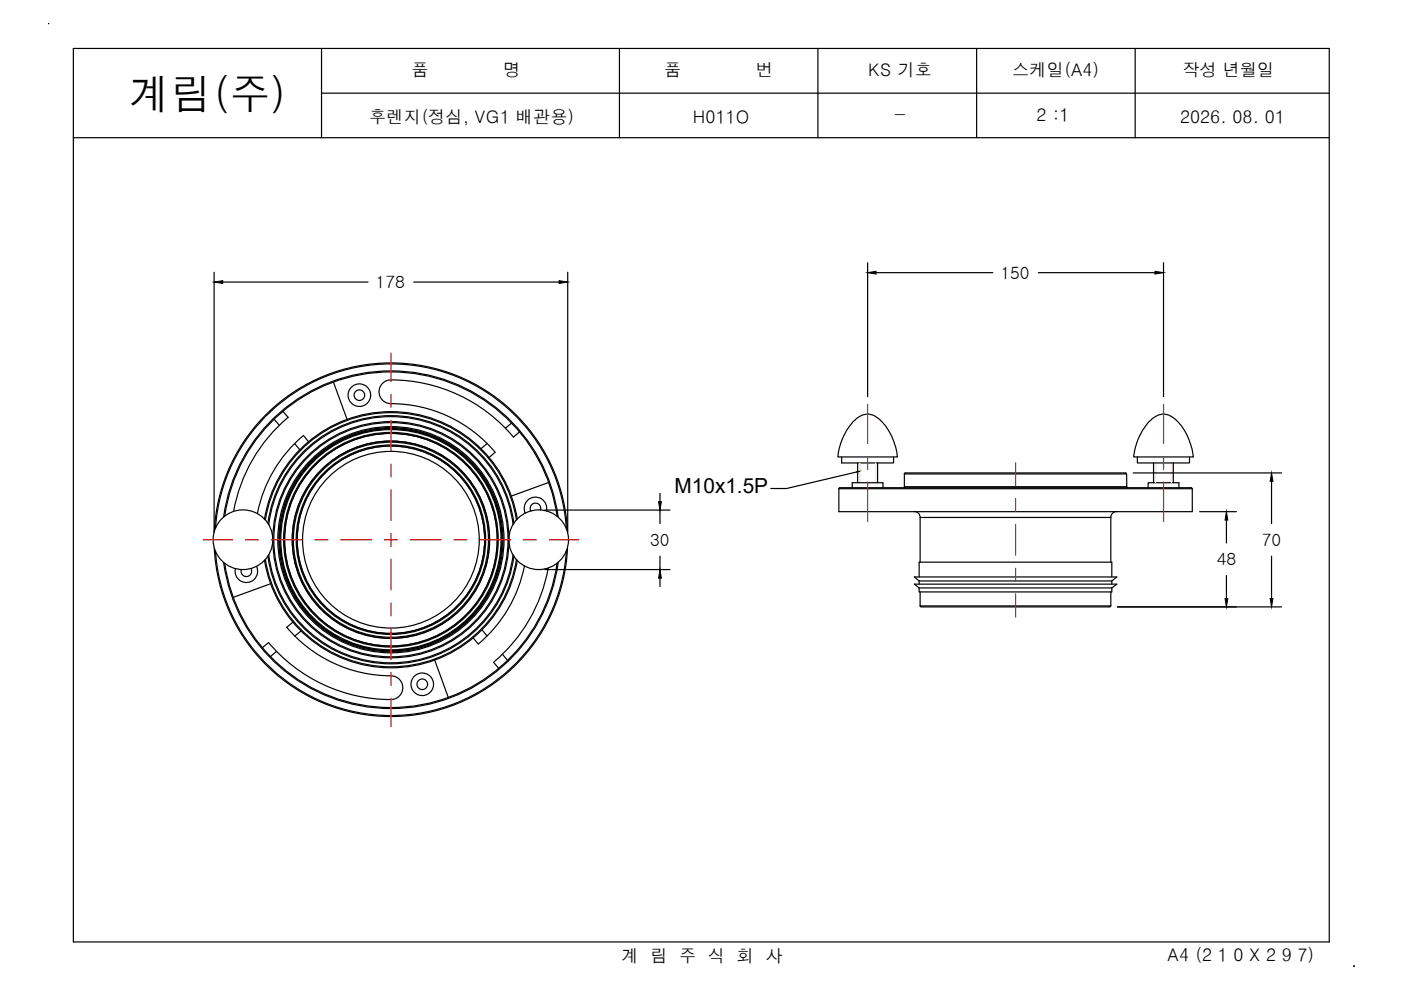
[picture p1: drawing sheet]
<svg xmlns="http://www.w3.org/2000/svg" width="297mm" height="210mm" viewBox="0 0 297 210" stroke-linecap="round" stroke-linejoin="round" font-family="sans-serif">
<path d="M10.3 5h.1M15.6 10.3h266.2v189.4h-266.2zM68.2 10.3v18.9M68.2 19.8h213.6M131.3 10.3v18.9M173.4 10.3v18.9M207.1 10.3v18.9M240.7 10.3v18.9M15.6 29.2h266.2M287.1 205h.1" fill="none" stroke="#000" stroke-width=".25"/>
<!-- layer: 0 -->
<g fill="none" stroke="#000" stroke-width=".25">
<path d="M58.1 88.9l1.1 1.3M60 87.2l1.1 1.3M61.1 88.5a33.9 33.9 0 0 0-11.6 19.9M62.5 94.1l1.1 1.3M65.4 93.7l-1.1-1.4a28.9 28.9 0 0 0-9.7 16.6M70.7 81.1l2.9 7.8M103.3 94.1l-1.3 1.1M105 95.9l-1.3 1.1M108.4 89.7l-1.2 1.1M108.8 92.7a33.6 33.6 0 0 0-26.5-12.1 2.52 2.52 0 0 0-1.9 2.8 2.52 2.52 0 0 0 2.5 2.2 28.9 28.9 0 0 1 22.1 10.3M110.1 91.6l-1.2 1.1M178.4 96.9v1.3h11.1v-1.3"/>
<path d="M180.8 89.5a3.8 3.8 0 0 1 4.4-1.4 11.5 11.5 0 0 1 5.1 8.8h-12.7a13.5 13.5 0 0 1 3.2-7.4zM181.8 98.2v4.1M186.1 98.2v4.1M241.1 96.9v1.3h11.1v-1.3M243.5 89.5a3.8 3.8 0 0 1 4.2-1.5 10.7 10.7 0 0 1 5 7.1l.3 1.8h-12.6a13.5 13.5 0 0 1 3.1-7.4zM244.6 98.2v4.1M248.8 98.2v4.1M45.7 116.9a37.3 37.3 0 0 0 37.2 34.8 37.3 37.3 0 0 0 37.2-34.8M45.7 112a37.3 37.3 0 0 1 37.2-34.8 37.3 37.3 0 0 1 37.2 34.8M47.4 109.6a35.8 35.8 0 0 1 35.5-31 35.8 35.8 0 0 1 35.5 31M47.4 119.2a35.8 35.8 0 0 0 35.5 31 35.8 35.8 0 0 0 35.5-31M47.7 119.4a35.6 35.6 0 0 0 35.2 30.6 35.6 35.6 0 0 0 35.2-30.6"/>
<path d="M47.7 109.4a35.6 35.6 0 0 1 35.2-30.5 35.6 35.6 0 0 1 35.2 30.5M56.3 118.6a26.9 26.9 0 0 0 26.6 22.8 26.9 26.9 0 0 0 26.6-22.8M56.3 110.3a26.9 26.9 0 0 1 26.6-22.8 26.9 26.9 0 0 1 26.6 22.8M56.8 117.9a26.3 26.3 0 0 0 26.1 22.8 26.3 26.3 0 0 0 26.1-22.8M56.8 111a26.3 26.3 0 0 1 26.1-22.9 26.3 26.3 0 0 1 26.1 22.9M57 111.3a26.1 26.1 0 0 1 25.9-23 26.1 26.1 0 0 1 25.9 23M57 117.6a26.1 26.1 0 0 0 25.9 22.9 26.1 26.1 0 0 0 25.9-22.9M109.7 110.1a27.2 27.2 0 0 0-26.8-22.8 27.2 27.2 0 0 0-26.8 22.8M109.7 118.8a27.2 27.2 0 0 1-26.8 22.8 27.2 27.2 0 0 1-26.8-22.8M111.2 120a28.9 28.9 0 0 1-9.8 16.5M114.6 108.2a1.12 1.12 0 0 0-1.2-1.5 1.12 1.12 0 0 0-.8 1.7M115.9 108.4a2.39 2.39 0 0 0-2.6-3 2.39 2.39 0 0 0-1.9 3.4"/>
<path d="M116.3 102.3l-7.9 2.9M120.3 112.7a37.5 37.5 0 0 0-37.4-35.8 37.5 37.5 0 0 0-37.5 35.8M120.3 116.2a37.5 37.5 0 0 1-37.4 35.7 37.5 37.5 0 0 1-37.5-35.7M177.9 103.6h74.9v4.9h-74.9zM177.9 103.6l.1-.2h74.6l.1 .2M180.7 103.4v-1.1h6.5v1.1M191.7 103.4v-2.9h47.2v2.9M191.7 103.2h47.2M191.7 100.5l.3-.2h46.6l.2 .2M193.8 108.4a1.25 1.25 0 0 1 1.3 1.3M195.1 119.2v-9.5h40.4v9.5M236.8 108.4a1.25 1.25 0 0 0-1.3 1.3"/>
<path d="M243.4 103.4v-1.1h6.6v1.1M53.2 120.5a1.12 1.12 0 0 1-.8 1.7 1.12 1.12 0 0 1-1.2-1.5M54.4 120.1a2.39 2.39 0 0 1-1.9 3.4 2.39 2.39 0 0 1-2.6-2.9M56.9 136.3l-1.3 1M57.4 123.8l-7.9 2.8M58.6 138.1l-1.3 1.1M62.1 131.9l-1.3 1.1a29.2 29.2 0 0 0 22.7 10.4 2.52 2.52 0 0 1 1.9 2.7 2.52 2.52 0 0 1-2.5 2.2 33.9 33.9 0 0 1-26-12.1M63.8 133.8l-1.3 1.1M92.2 140l2.9 7.9M100.3 135.3l1.1 1.3M102.2 133.5l1.1 1.4M106.5 138.7l1.1 1.3"/>
<path d="M116.2 120.4a33.9 33.9 0 0 1-11.5 20M194.9 124.7l-1-.8h42.9l-1.1 .8M194.9 123.2l-1-.9h42.9l-1.1 .9M194.9 122.3v-3.1h40.8v3.1M194.9 123.2v.7M194.9 124.7v.8h40.8v-.8M194.9 124.7h40.8M194.9 123.2h40.8M195.1 125.5v3h40.4v-3M195.1 128.4l.2 .2M195.3 128.7h40M235.5 128.4l-.2 .2"/>
<path d="M235.7 123.2v.7M104.7 140.4l1.1 1.3"/>
<circle cx="76.2" cy="83.8" r="2.39"/>
<circle cx="76.2" cy="83.8" r="1.12"/>
<circle cx="51.5" cy="114.4" r="6.3"/>
<circle cx="82.9" cy="114.4" r="25"/>
<circle cx="82.9" cy="114.4" r="24.8"/>
<circle cx="82.9" cy="114.4" r="24"/>
<circle cx="82.9" cy="114.4" r="23.8"/>
<circle cx="82.9" cy="114.4" r="23.6"/>
<circle cx="82.9" cy="114.4" r="23.3"/>
<circle cx="82.9" cy="114.4" r="20.7"/>
<circle cx="82.9" cy="114.4" r="22.8"/>
<circle cx="82.9" cy="114.4" r="22.5"/>
<circle cx="82.9" cy="114.4" r="20.1"/>
<circle cx="82.9" cy="114.4" r="19.9"/>
<circle cx="82.9" cy="114.4" r="20.9"/>
<circle cx="82.9" cy="114.4" r="18.7"/>
<circle cx="114.2" cy="114.4" r="6.3"/>
<circle cx="89.5" cy="145.1" r="2.39"/>
<circle cx="89.5" cy="145.1" r="1.12"/>
</g>
<!-- layer: MEMBER -->
<path d="M182.3 98.2v4.1M185.6 98.2v4.1M245 98.2v4.1M248.4 98.2v4.1" fill="none" stroke="#ff0" stroke-width=".25"/>
<g fill="none" stroke="#f00" stroke-width=".25">
<path d="M82.9 74.9v6M82.9 83.6v2.7M82.9 89.1v6.5M82.9 98.4v2.7M184 85.7v8.3M184 96.8v2.7M215.3 98.2v4.8M246.7 85.7v8.3M246.7 96.8v2.7M43.1 114.5h6.2M52 114.5h2.8M57.5 114.5h6.6"/>
<path d="M66.8 114.5h2.7M72.2 114.5h6.6M81.5 114.5h2.8M82.9 103.8v6.5M82.9 113.1v2.8M82.9 118.6v6.5M87 114.5h6.5M96.2 114.5h2.8M101.7 114.5h6.6M111 114.5h2.7M116.5 114.5h6.2M184 102.2v8.4"/>
<path d="M215.3 105.7v2.8M215.3 111.2v6.5M246.7 102.2v8.4M82.9 127.8v2.8M82.9 133.3v6.5M215.3 120.5v2.7M215.3 125.9v4.9M82.9 142.6v2.7M82.9 148v6"/>
</g>
<g fill="none" stroke="#000" stroke-width=".25">
<path d="M45.4 57.7v55.2M47.2 59.8h30.8M87.7 59.8h30.8M120.4 57.7v55.2M184 55.7v28.4M185.7 57.8h24.8M220.1 57.8h24.8M246.7 55.7v28.4M115.5 108.1h26.5M139.9 104.6v1.8M139.9 108.1v2.9M139.9 117.9v2.9"/>
<path d="M240.3 100.3h31.4M254.4 108.5h7.7M260 110.3v4.8M269.6 102.1v8.9M269.6 117.9v9M115.5 120.8h26.5M139.9 122.6v1.8M236.9 128.7h34.8M260 122v4.9"/>
</g>
<path d="M45.4 59.8l1.8-.3v.6zM118.5 59.5l1.9 .3-1.9 .3zM184 57.8l1.7-.3v.6zM244.9 57.5l1.8 .3-1.8 .3zM139.6 106.4h.6l-.3 1.7zM260 108.5l.3 1.8h-.6zM269.6 100.3l.3 1.8h-.6zM139.9 120.8l.3 1.8h-.6zM259.7 126.9h.6l-.3 1.8zM269.3 126.9h.6l-.3 1.8z" fill="#000" stroke="#000" stroke-width=".21"/>
<!-- layer: TEXT -->
<path d="M181.7 100l.5-.1-.5 .2z" fill="#000" stroke="#000" stroke-width=".21"/>
<path d="M181.7 100.1l-14.9 3.5h-3.4" fill="none" stroke="#000" stroke-width=".25"/>
<text font-size="8.8" x="27.4" y="23.1">계림(주)</text>
<text font-size="4.4" x="143" y="104.4">M10x1.5P</text>
<g font-size="3.7">
<text x="87.2" y="16.2">품</text>
<text x="106.7" y="16.2">명</text>
<text x="140.8" y="16.2">품</text>
<text x="160.3" y="16.2">번</text>
<text x="184" y="16.2">KS 기호</text>
<text x="214.6" y="16.2">스케일(A4)</text>
<text x="250.7" y="16.2">작성 년월일</text>
<text x="78.3" y="26.1">후렌지(정심, VG1 배관용)</text>
<text x="146.9" y="26.1">H011O</text>
<text x="189.3" y="25.7">-</text>
<text x="219.8" y="25.7">2 :1</text>
<text x="250.2" y="26.1">2026. 08. 01</text>
<text x="131.8" y="203.9">계 림 주 식 회 사</text>
<text x="247.5" y="203.8">A4 (2 1 0 X 2 9 7)</text>
</g>
<g font-size="3.6">
<text x="212.1" y="59.1">150</text>
<text x="79.6" y="61.1">178</text>
<text x="137.9" y="115.8">30</text>
<text x="258" y="119.9">48</text>
<text x="267.5" y="115.8">70</text>
</g>
</svg>
